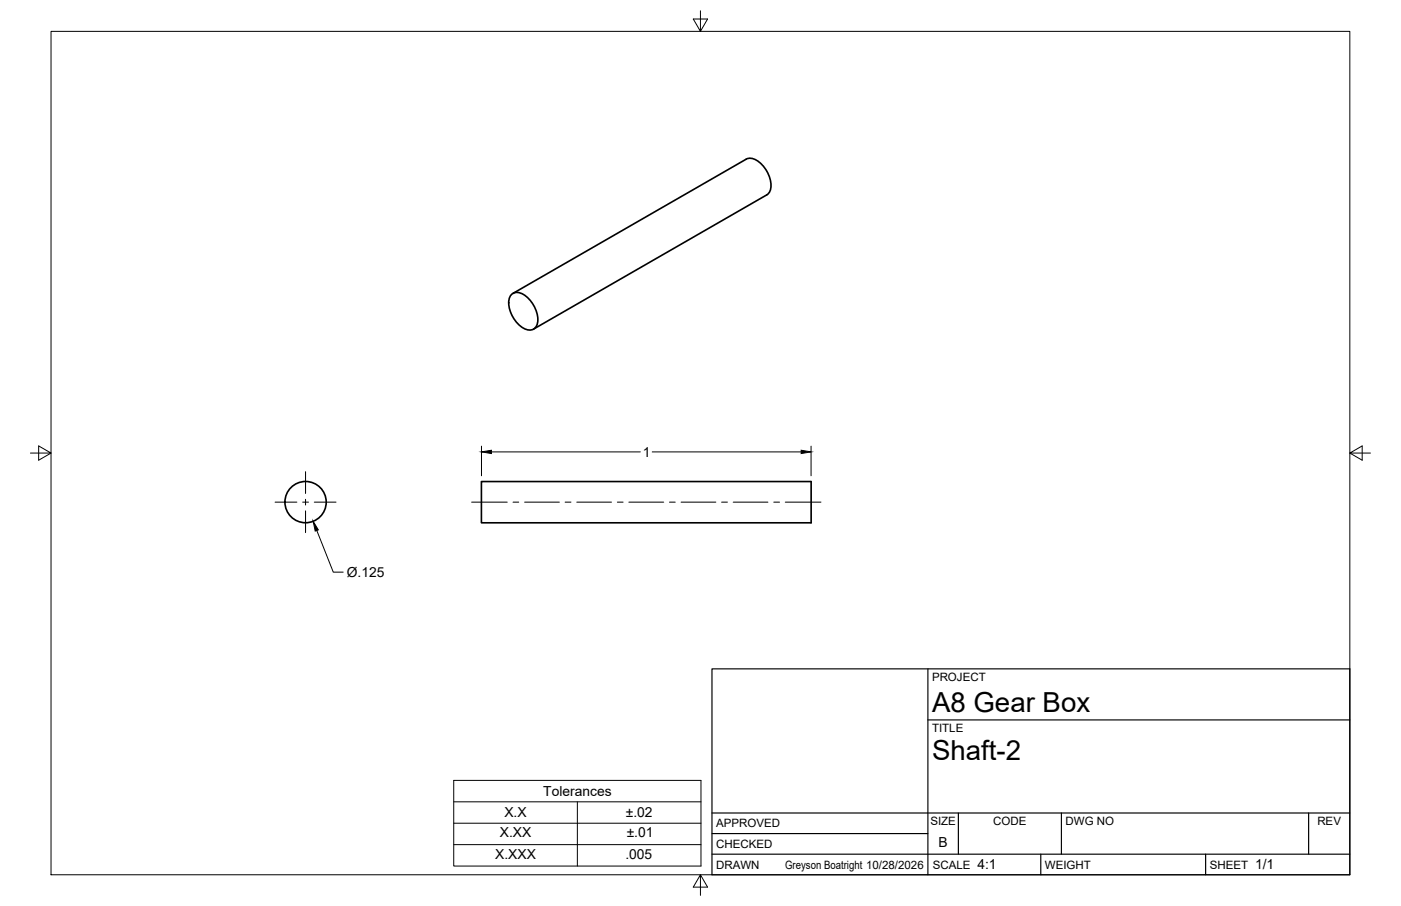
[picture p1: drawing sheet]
<svg xmlns="http://www.w3.org/2000/svg" width="432mm" height="279mm" viewBox="0 0 432 279" stroke-linecap="round" stroke-linejoin="round" font-family="sans-serif">
<!-- layer: Visible -->
<g fill="none" stroke="#000" stroke-width=".51">
<path d="M230 49.1l-71.9 41.4M230 49.1a4.3 4.3 0 0 1 5 1.9 8.5 8.5 0 0 1 2.2 8.1l-.9 1-71.9 41.4M157.8 90.6a3.4 3.4 0 0 1 4.2 .7 9.2 9.2 0 0 1 3.5 8.9 2.62 2.62 0 0 1-4.2 1 9.2 9.2 0 0 1-4.2-9.5zM148.4 148.5h101.6v12.7h-101.6z"/>
<circle cx="94.2" cy="154.8" r="6.4"/>
</g>
<!-- layer: Border -->
<path d="M15.7 9.7h400.3v260.1h-400.3zM215.9 3.3v6.4l-2.2-3.8h4.4l-2.2 3.8M9.4 139.7h6.3l-3.8-2.2v4.4l3.8-2.2M416 139.7l3.8 2.2v-4.4l-3.8 2.2h6.4M215.9 269.8l2.2 3.8h-4.4l2.2-3.8v6.3" fill="none" stroke="#000" stroke-width=".31"/>
<!-- layer: Titleblock -->
<path d="M219.4 206.3h196.6v63.5h-196.6zM286 206.3v63.5M286 222h130M219.4 257.1h66.6M219.4 250.7h196.6M295.4 250.7v12.7M327.1 250.7v12.7M403.3 250.7v12.7M219.4 263.4h196.6M320.8 263.4v6.4M371.6 263.4v6.4" fill="none" stroke="#000" stroke-width=".36"/>
<!-- layer: Custom Tables -->
<path d="M139.8 240.7h76.2v26.4h-76.2zM139.8 247.3h76.2M139.8 253.9h76.2M177.9 247.3v19.8M139.8 260.5h76.2" fill="none" stroke="#000" stroke-width=".31"/>
<!-- layer: Smart Centers -->
<g fill="none" stroke="#000" stroke-width=".31">
<path d="M84.8 154.9h6.7M93.3 154.9h1.8M94.2 145.5v6.7M94.2 154v1.7M94.2 157.5v6.8M96.9 154.9h6.7M145.4 154.9h10.9M158.1 154.9h1.8M161.7 154.9h10.7M174.2 154.9h1.8M177.8 154.9h10.7M190.3 154.9h1.7"/>
<path d="M193.8 154.9h10.8M206.3 154.9h1.8M209.9 154.9h10.7M222.4 154.9h1.8M226 154.9h10.7M238.5 154.9h1.8M242 154.9h11"/>
</g>
<!-- layer: FD_Dimensions -->
<path d="M148.4 137.6v9.1M151.4 139.4h46M201 139.4h45.9M250 137.6v9.1M97.6 163.6l5.1 12.8h3.1" fill="none" stroke="#000" stroke-width=".31"/>
<path d="M148.4 139.4l3-.5v1zM246.9 138.9l3.1 .5-3.1 .5zM96.5 160.8l1.6 2.6-.9 .4z" fill="#000" stroke="#000" stroke-width=".31"/>
<g font-size="8.5">
<text x="287.3" y="219.5">A8 Gear Box</text>
<text x="287.3" y="234.5">Shaft-2</text>
</g>
<g font-size="4.3">
<text x="198.2" y="140.9">1</text>
<text x="106.9" y="177.9">Ø.125</text>
<text x="167.4" y="245.5">Tolerances</text>
<text x="155.5" y="252.1">X.X</text>
<text x="192.9" y="252.1">±.02</text>
<text x="154.1" y="258.2">X.XX</text>
<text x="193.2" y="258.2">±.01</text>
<text x="289.3" y="261.2">B</text>
<text x="152.6" y="264.8">X.XXX</text>
<text x="192.7" y="264.8">.005</text>
<text x="301.2" y="268.1">4:1</text>
<text x="386.8" y="268.1">1/1</text>
</g>
<g font-size="3.5">
<text x="287.3" y="210.1">PROJECT</text>
<text x="287.3" y="225.8">TITLE</text>
<text x="220.7" y="255.2">APPROVED</text>
<text x="286.7" y="254.5">SIZE</text>
<text x="306.1" y="254.5">CODE</text>
<text x="328.4" y="254.5">DWG NO</text>
<text x="406" y="254.5">REV</text>
<text x="220.7" y="261.5">CHECKED</text>
<text x="220.7" y="267.9">DRAWN</text>
<text x="242" y="267.9">Greyson Boatright 10/28/2026</text>
<text x="287.5" y="267.9">SCALE</text>
<text x="322.1" y="267.9">WEIGHT</text>
<text x="372.9" y="267.9">SHEET</text>
</g>
</svg>
